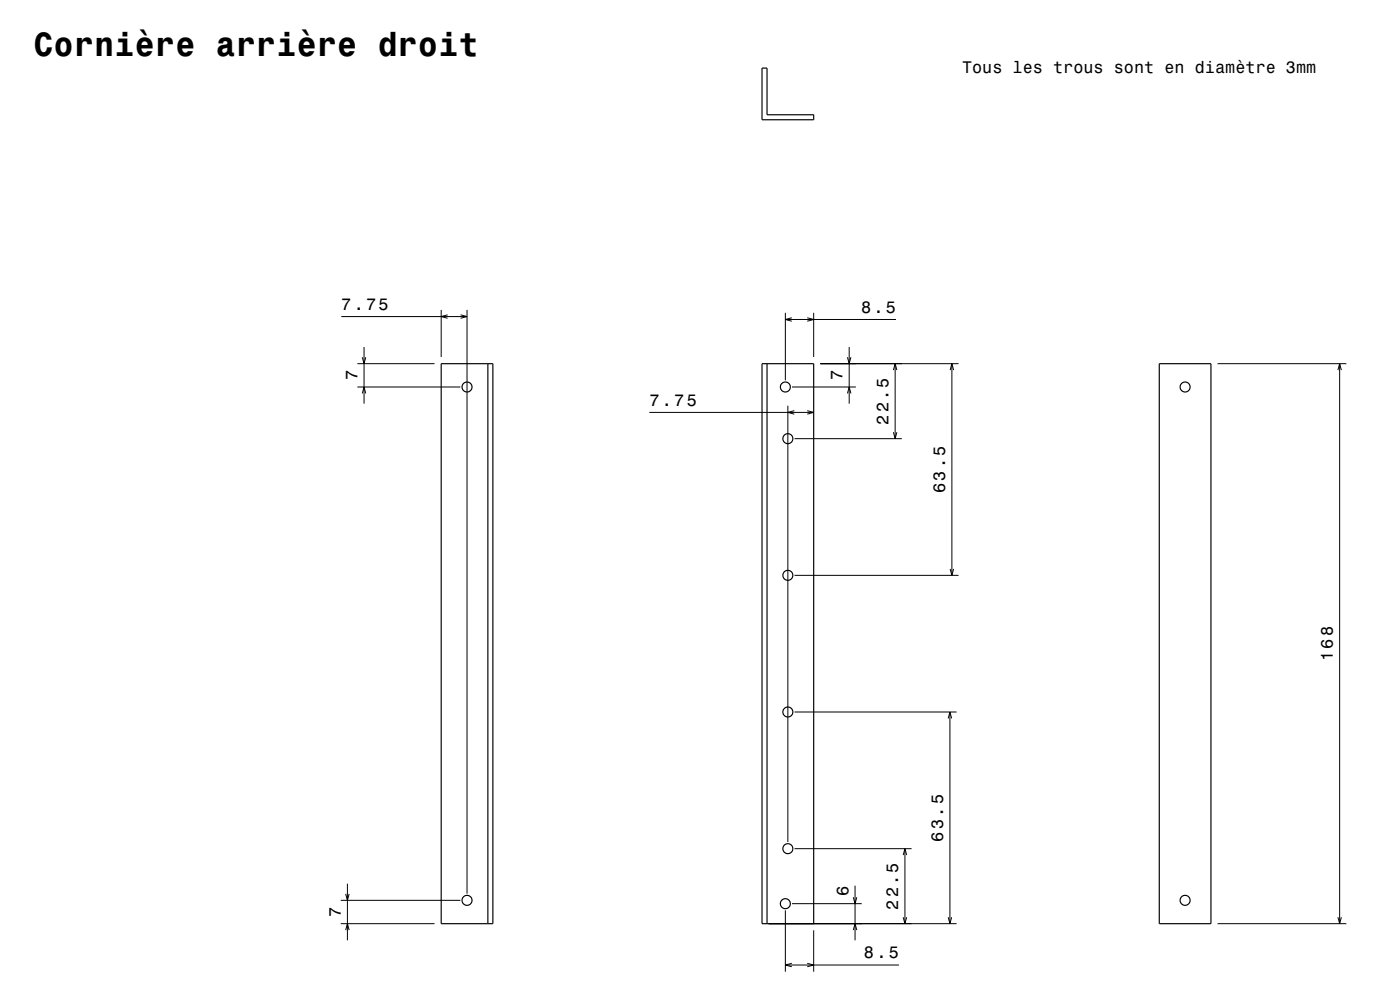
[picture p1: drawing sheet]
<svg xmlns="http://www.w3.org/2000/svg" width="420mm" height="297mm" viewBox="0 0 420 297" stroke-linecap="round" stroke-linejoin="round" font-family="sans-serif">
<g fill="none" stroke="#000" stroke-width=".3">
<path d="M102.4 95h37.7M132.4 93v14.1M134.3 94.4l-1.9 .6 1.9 .5M138.2 94.4l1.9 .6-1.9 .5M140.1 93v175.1M235.6 93.8v20.3M235.6 95.8h33.2M237.5 95.3l-1.9 .5 1.9 .6M242.2 95.3l1.9 .5-1.9 .6M244.1 93.8v13.3M107.2 116.1h30.9M107.2 109.1h23.2"/>
<path d="M108.7 118l.5-1.9 .5 1.9M108.7 107.2l.5 1.9 .5-1.9M109.2 104.1v17M237.6 116.1h19.2M246.1 109.1h41.5M254.2 118l.6-1.9 .5 1.9M254.2 107.2l.6 1.9 .5-1.9M254.8 104.1v17M268 111l.5-1.9 .6 1.9M268.5 109.1v22.5M285 111l.6-1.9 .5 1.9M285.6 109.1v63.5"/>
<path d="M365.3 109.1h38.6M401.4 111l.5-1.9 .5 1.9M401.9 109.1v168M194.8 123.7h49.3M236.4 121.7v130.9M238.3 123.2l-1.9 .5 1.9 .5M238.4 131.6h32.1M242.2 123.2l1.9 .5-1.9 .5M268 129.7l.5 1.9 .6-1.9M238.4 172.6h49.2M285 170.7l.6 1.9 .5-1.9M238.4 213.6h48.6"/>
<path d="M284.5 215.5l.5-1.9 .5 1.9M285 213.6v63.5M238.4 254.6h35.1M271 256.5l.5-1.9 .5 1.9M271.5 254.6v22.5M102.2 277.1h28.2M102.2 270.1h35.9M103.7 268.2l.5 1.9 .5-1.9M103.7 279l.5-1.9 .5 1.9M104.2 265.1v17M230.6 277.1h56.4M235.6 273.1v18.4"/>
<path d="M237.6 271.1h20.9M244.1 279.1v12.4M256 279l.5-1.9 .5 1.9M256 269.2l.5 1.9 .5-1.9M256.5 265.7v16.4M271 275.2l.5 1.9 .5-1.9M284.5 275.2l.5 1.9 .5-1.9M365.3 277.1h38.6M401.4 275.2l.5 1.9 .5-1.9M235.6 289.5h34.1M237.5 289l-1.9 .5 1.9 .5M242.2 289l1.9 .5-1.9 .5"/>
</g>
<g fill="none" stroke="#000" stroke-width=".35">
<path d="M228.6 20.4h1.5v14h14v1.5h-15.5zM132.4 109.1h15.5v168h-15.5zM146.4 109.1v168M228.6 109.1h15.5v168h-15.5zM230.1 109.1v168M347.8 109.1h15.5v168h-15.5z"/>
<circle cx="140.1" cy="116.1" r="1.5"/>
<circle cx="235.6" cy="116.1" r="1.5"/>
<circle cx="355.5" cy="116.1" r="1.5"/>
<circle cx="236.4" cy="131.6" r="1.5"/>
<circle cx="236.4" cy="172.6" r="1.5"/>
<circle cx="236.4" cy="213.6" r="1.5"/>
<circle cx="236.4" cy="254.6" r="1.5"/>
<circle cx="140.1" cy="270.1" r="1.5"/>
<circle cx="235.6" cy="271.1" r="1.5"/>
<circle cx="355.5" cy="270.1" r="1.5"/>
</g>
<text font-size="10.1" x="10" y="16.7">Cornière arrière droit</text>
<g font-size="5">
<text x="288.6" y="22">Tous les trous sont en diamètre 3mm</text>
<text x="102.4" y="93">7.75</text>
<text x="258.3" y="93.8">8.5</text>
<text x="107.2" y="114.1" transform="rotate(-90 107.2 114.1)">7</text>
<text x="252.8" y="114.1" transform="rotate(-90 252.8 114.1)">7</text>
<text x="194.8" y="121.7">7.75</text>
<text x="266.5" y="127.5" transform="rotate(-90 266.5 127.5)">22.5</text>
<text x="283.6" y="148" transform="rotate(-90 283.6 148)">63.5</text>
<text x="399.9" y="198.4" transform="rotate(-90 399.9 198.4)">168</text>
<text x="283" y="252.5" transform="rotate(-90 283 252.5)">63.5</text>
<text x="254.5" y="268.7" transform="rotate(-90 254.5 268.7)">6</text>
<text x="102.2" y="275.1" transform="rotate(-90 102.2 275.1)">7</text>
<text x="269.5" y="273" transform="rotate(-90 269.5 273)">22.5</text>
<text x="259.2" y="287.5">8.5</text>
</g>
</svg>
